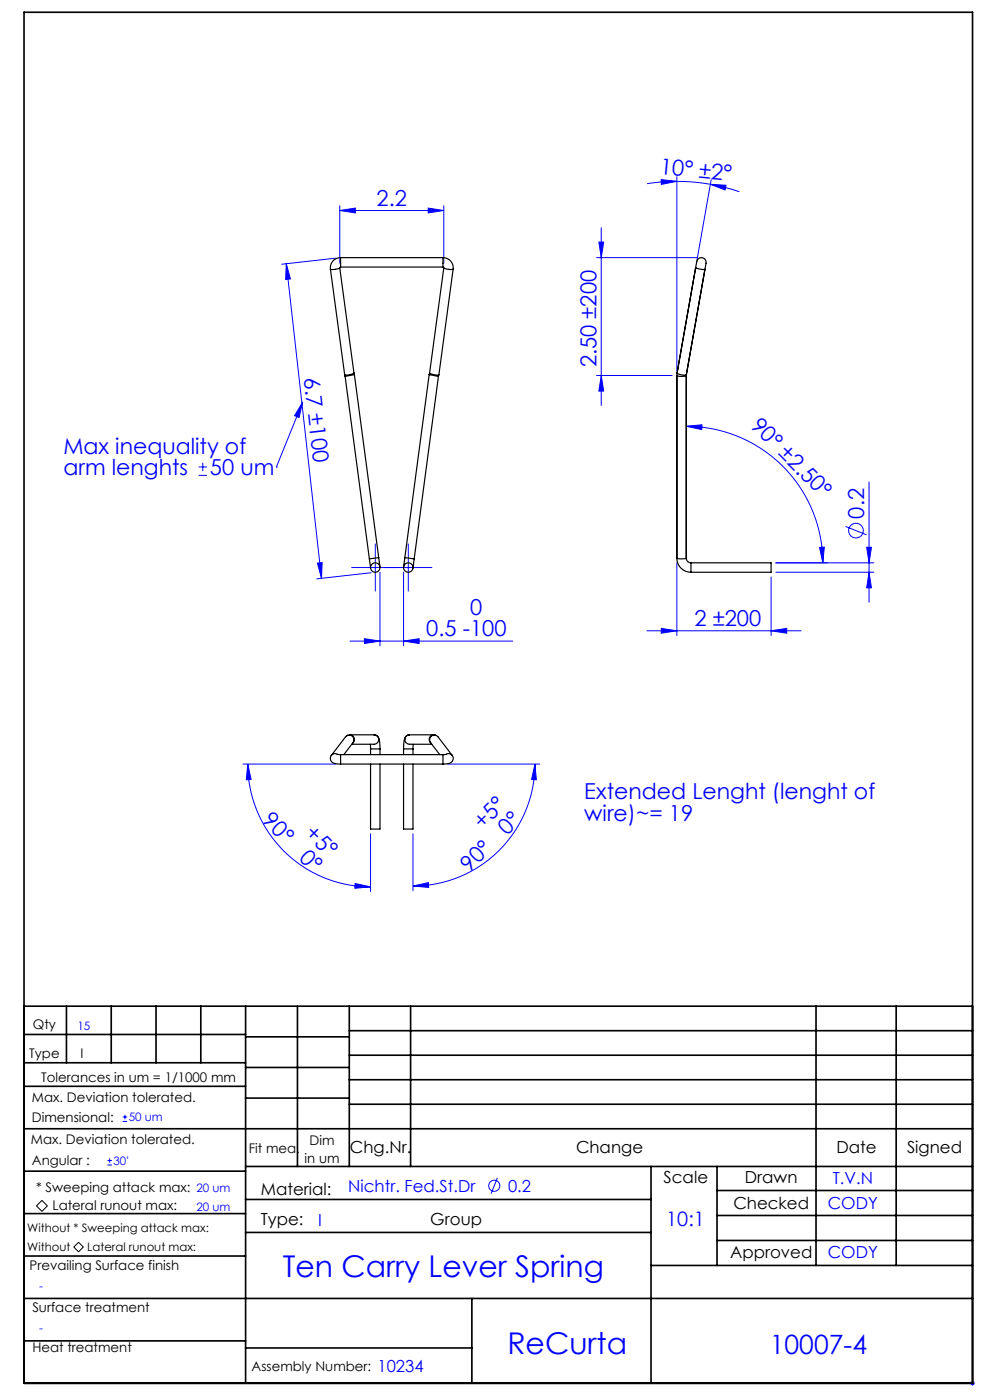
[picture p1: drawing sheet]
<svg xmlns="http://www.w3.org/2000/svg" width="210mm" height="297mm" viewBox="0 0 210 297" stroke-linecap="round" stroke-linejoin="round" font-family="sans-serif">
<g fill="none" stroke="#00f" stroke-width=".21">
<path d="M140.3 38.1l3.3 .4-3.3 .6zM143.6 38.5l3.5 .1 3.6 .5M143.6 38.5l-3.2 .1-3.1 .4M143.6 37.5v41.2M150.7 39.1l3.3 .2-.2 1zM150.7 39.1l3.1 .7 3 .9M150.9 38.1l-3.2 17.7M60.7 55.9l.9 3.3-1 .1zM60.7 55.9l7.5 66.8M71.3 54.8l-11.6 1.3M72.1 44.7l3.3-.6v1.1zM72.1 43.7v12.1"/>
<path d="M72.1 44.7h22M90.8 44.1l3.3 .6-3.3 .5zM94.1 43.7v12.1M126.5 54.7h21.3M127 51.4h1l-.5 3.3zM127.5 48.3v37.7M126.5 79.7h16.1M127.5 79.7l.5 3.3h-1zM42.1 99.1h1.8M43 98.2v1.8M58.6 99.1h.1M64.2 85.3l-.8 3.3-.9-.4z"/>
<path d="M64.2 85.3l-5.6 13.8M145.6 90.4l3.3-.3-.1 1zM145.6 90.4a29 29 0 0 1 28.9 29M42.1 100.8h1.8M67.3 119.5l1-.2-.1 3.4zM79.6 115.4v10M86.6 115.4v10M143.6 119.4v15.4M164.6 119.4h20.7M173.8 116.1h1.1l-.4 3.3zM179.3 111.7l4.5 1.8M183.8 116.1h1.1l-.6 3.3z"/>
<path d="M184.3 102.2v25.6M74.3 136h34.5M74.6 120.4h17M77.3 135.5l3.3 .5-3.3 .5zM78.7 121.5l-11.5 1.3M80.6 121.4v15.6M85.6 136l3.3-.5v1zM85.6 121.4v15.6M137.2 133.8h32.7M140.3 133.3l3.3 .5-3.3 .5zM163.6 133.8l3.3-.5v1zM163.6 122.4v12.4"/>
<path d="M164.6 121.4h20.7M184.3 121.4l.6 3.3h-1.1zM51.6 162.1h19.6M52.6 162.1l.7 3.3h-1zM52.6 162.1a26 26 0 0 0 26 26M78.6 176.9v12.2M87.6 176.9v12.1M95 162.1h19.5M113.5 162.1l.3 3.3h-1zM113.5 162.1a25.9 25.9 0 0 1-25.9 25.9M75.3 187.4l3.3 .7-3.3 .3zM87.6 188l3.3-.8v1.1z"/>
<path d="M26 237.9h1M26 237h1M26.5 236.5v.9M22.8 247.1h.9M22.8 246.2h.9M23.3 245.7v1M105.5 249.9l-1.3 3.3M205.8 293.5h1M205.9 293.1l.7 .7M206.3 293v1M206.6 293.1l-.7 .7"/>
<circle cx="181.6" cy="112.6" r="1.56"/>
<circle cx="104.8" cy="251.5" r="1.18"/>
</g>
<path d="M8.9 254.7l1.2 1.1-1.2 1.2-1.2-1.2zM16.7 263.5l1 1.1-1 1-1.1-1z" fill="none" stroke="#000" stroke-width=".21"/>
<g fill="none" stroke="#000" stroke-width=".35">
<path d="M5.1 2.6h201.2v290.9h-201.2zM5.1 213.5h201.2M5.1 219.5h47M14.1 213.5v12M23.6 213.5v12M33.1 213.5v12M42.6 213.5v12M52.1 213.5v80M52.1 220h22M63.1 213.5v34M74.1 218.7h132.2M74.1 213.5v34"/>
<path d="M87.1 213.5v34M173.1 213.5v55M190.1 213.5v55M5.1 239.5h201.2M5.1 230.5h47M5.1 225.5h47M52.1 226.5h22M52.1 233h22M74.1 223.9h132.2M74.1 229.1h132.2M74.1 234.3h132.2M5.1 257.5h47"/>
<path d="M5.1 248.5h47M52.1 247.5h154.2M52.1 254.5h86M138.1 247.5v46M152.1 247.5v21M152.1 252.6h54.2M152.1 257.9h54.2M5.1 275.5h201.2M5.1 266.5h47M52.1 261.5h86M100.1 275.5v18M138.1 268.5h68.2"/>
<path d="M152.1 263.2h54.2M5.1 284.5h47M52.1 286h48"/>
</g>
<g fill="#00f">
<path d="M64.2 85.3l-.8 3.3-.9-.4z"/>
<path d="M173.8 116.1h1.1l-.4 3.3zM145.6 90.4l3.3-.3-.1 1z"/>
<path d="M150.7 39.1l3.3 .2-.2 1zM140.3 38.1l3.3 .4-3.3 .6z"/>
<path d="M77.3 135.5l3.3 .5-3.3 .5zM85.6 136l3.3-.5v1z"/>
<path d="M87.6 188l3.3-.8v1.1zM113.5 162.1l.3 3.3h-1z"/>
<path d="M127 51.4h1l-.5 3.3zM127.5 79.7l.5 3.3h-1zM183.8 116.1h1.1l-.6 3.3zM184.3 121.4l.6 3.3h-1.1z"/>
<path d="M60.7 55.9l.9 3.3-1 .1zM67.3 119.5l1-.2-.1 3.4z"/>
<path d="M52.6 162.1l.7 3.3h-1zM75.3 187.4l3.3 .7-3.3 .3z"/>
<path d="M72.1 44.7l3.3-.6v1.1zM90.8 44.1l3.3 .6-3.3 .5z"/>
<path d="M140.3 133.3l3.3 .5-3.3 .5zM163.6 133.8l3.3-.5v1z"/>
</g>
<g fill="none" stroke="#000" stroke-width=".25">
<path d="M70.1 57.1l3 22.4M72.1 56.8l-1 .3h-1M72.1 56.8l3 22.3M72.2 56.7l-.1 .1M72.2 54.7a2.17 2.17 0 0 0-2.1 2.4M72.2 54.7v2M72.2 54.7h21.8M72.2 56.7h21.8M94 56.7l.1 .1M94 54.7a2.16 2.16 0 0 1 2.1 2.4M94 54.7v2M94.1 56.8l1 .3h1"/>
<path d="M94.1 56.8l-3 22.3M96.1 57.1l-3.1 22.8M147.6 56.8l.1-.7a1.09 1.09 0 0 1 .7-1.3 1.09 1.09 0 0 1 1.3 .6l-.2 1.7M147.6 56.8l-4 22.4M147.6 56.8l.9 .3h1M149.5 57.1l-3.9 22.4M73.1 79.5l.1 .4M73.2 79.9l5.2 38.7M75.1 79.1l-1 .4h-1M75.1 79.1l.1 .4M75.2 79.5l-2 .4M75.2 79.5l5.1 38.8"/>
<path d="M91 79.5l-5.1 38.8M91 79.5l2 .4M91.1 79.1l-.1 .4M91.1 79.1l1 .4h1M93 79.9l-5.1 38.7M143.6 79.7v38.7M143.6 79.7a2.6 2.6 0 0 0 2 0M143.6 79.2v.5M143.6 79.2l1 .3h1M145.6 79.7v38.7M145.6 79.5v.2M78.4 118.6l.2 1.9"/>
<path d="M80.3 118.3l.3 2M80.3 118.3l-1.9 .3M85.9 118.3l-.3 2M85.9 118.3l2 .3M87.9 118.6l-.3 1.9M143.6 118.4a2.98 2.98 0 0 0 3 3M143.6 118.4l1 .2 1-.2M145.6 118.4a.98 .98 0 0 0 1 1M146.6 119.4v2M146.6 119.4h17v2h-17M73.3 156.3l-3 4a1.18 1.18 0 0 0 0 1.2 1.18 1.18 0 0 0 1.2 .6h.7M73.3 156.3a1 1 0 0 1 1.4-.1 1 1 0 0 1 .2 1.3l-2 2.6"/>
<path d="M73.8 156l-.3 .1M78.6 157.9v1M78.6 158.9h2M78.6 158.9v1.2M79.3 155.9a1.54 1.54 0 0 1 1.3 1.9v1.1M79.3 155.9h-5.1a1 1 0 0 1 .9 .7 1 1 0 0 1-.3 1.1M79.3 155.9a1 1 0 0 1 1 1 1 1 0 0 1-1 1h-4.7M80.6 158.9v1.2M85.6 158.9h2M85.6 158.9v1.2M86.7 155.9a1.5 1.5 0 0 0-1 1.7l-.1 1.3M86.9 155.9h-.1"/>
<path d="M86.9 155.9a1 1 0 0 0-1 1 1 1 0 0 0 1 1h4.7M86.9 155.9h5.1a1 1 0 0 0-.9 .7 1 1 0 0 0 .3 1.1M87.6 158.9v1.2M87.6 157.9v1M92 155.9l.4 .1M71.5 160l.7 .1M71.6 160l-.6-.1-.7 .4M72.2 160.1v2M72.2 160.1h21.8M72.2 162.1h21.8M78.6 162.1v13.8h2v-13.8M85.6 162.1v13.8h2v-13.8"/>
<path d="M93.3 160.1l-2-2.6a1 1 0 0 1 .2-1.3 1 1 0 0 1 1.4 .1l3 4M94 160.1v2M94.6 160l.6-.1 .7 .4M94.7 160l-.7 .1M95.9 160.3a1.2 1.2 0 0 1 0 1.3 1.2 1.2 0 0 1-1.3 .5h-.6"/>
<circle cx="79.6" cy="120.4" r="1"/>
<circle cx="86.6" cy="120.4" r="1"/>
</g>
<g font-size="6.3" fill="#00f">
<text x="60" y="270.8">Ten Carry Lever Spring</text>
<text x="107.6" y="287.3">ReCurta</text>
</g>
<text font-size="5.6" fill="#00f" x="163.3" y="287.2">10007-4</text>
<g font-size="4.7" fill="#00f">
<text x="139.9" y="36.9" transform="rotate(5 139.9 36.9)">10° ±2°</text>
<text x="79.9" y="43.6">2.2</text>
<text x="126.5" y="77.9" transform="rotate(-90 126.5 77.9)">2.50 ±200</text>
<text x="64.5" y="80.2" transform="rotate(84 64.5 80.2)">6.7 ±100</text>
<text x="159.1" y="90.5" transform="rotate(45 159.1 90.5)">90° ±2.50°</text>
<text x="13.5" y="96.3">Max inequality of</text>
<text x="13.5" y="100.8">arm lenghts</text>
<text x="44.5" y="100.8">50 um</text>
<text x="183.3" y="110" transform="rotate(-90 183.3 110)">0.2</text>
<text x="99.7" y="130.5">0</text>
<text x="90.4" y="134.9">0.5 -100</text>
<text x="147.3" y="132.8">2 ±200</text>
<text x="123.9" y="169.6">Extended Lenght (lenght of</text>
<text x="55.4" y="174.2" transform="rotate(45 55.4 174.2)">90°</text>
<text x="64.5" y="177" transform="rotate(45 64.5 177)">+5°</text>
<text x="102.4" y="176.1" transform="rotate(-45 102.4 176.1)">+5°</text>
<text x="107.6" y="177.3" transform="rotate(-45 107.6 177.3)">0°</text>
<text x="123.9" y="174.1">wire)~= 19</text>
<text x="63.3" y="182.2" transform="rotate(45 63.3 182.2)">0°</text>
<text x="99.6" y="185.2" transform="rotate(-45 99.6 185.2)">90°</text>
</g>
<text font-size="4.2" fill="#00f" x="141.3" y="260">10:1</text>
<g font-size="3.5">
<text x="74.2" y="244.7">Chg.Nr.</text>
<text x="122.2" y="244.7">Change</text>
<text x="177.4" y="244.7">Date</text>
<text x="192.4" y="244.7">Signed</text>
<text x="140.8" y="250.9">Scale</text>
<text x="158" y="250.9">Drawn</text>
<text x="55.3" y="253.5">Material:</text>
<text x="155.6" y="256.4">Checked</text>
<text x="55.3" y="259.8">Type:</text>
<text x="91.3" y="259.8">Group</text>
<text x="154.9" y="266.9">Approved</text>
</g>
<g font-size="3.5" fill="#00f">
<text x="176.6" y="251.1">T.V.N</text>
<text x="73.9" y="252.9">Nichtr. Fed.St.Dr</text>
<text x="107.8" y="252.9">0.2</text>
<text x="175.6" y="256.6">CODY</text>
<text x="67.5" y="260">I</text>
<text x="175.6" y="267">CODY</text>
<text x="80.1" y="291.2">10234</text>
</g>
<g font-size="2.8">
<text x="7" y="218.4">Qty</text>
<text x="6.2" y="224.5">Type</text>
<text x="17.1" y="224.6">I</text>
<text x="6.8" y="233.7">Max. Deviation tolerated.</text>
<text x="8.8" y="229.4">Tolerances in um = 1/1000 mm</text>
<text x="6.8" y="238.1">Dimensional:</text>
<text x="6.6" y="242.8">Max. Deviation tolerated.</text>
<text x="52.8" y="244.7">Fit mea.</text>
<text x="65.7" y="242.8">Dim</text>
<text x="6.8" y="247.1">Angular :</text>
<text x="64.6" y="246.6">in um</text>
<text x="7.6" y="252.9">* Sweeping attack max:</text>
<text x="11.2" y="256.7">Lateral runout max:</text>
<text x="6.3" y="269.5">Prevailing Surface finish</text>
<text x="6.9" y="278.3">Surface treatment</text>
<text x="6.9" y="286.7">Heat treatment</text>
<text x="53.4" y="290.9">Assembly Number:</text>
</g>
<g font-size="2.5" fill="#00f">
<text x="16.4" y="218.4">15</text>
<text x="27.3" y="237.9">50 um</text>
<text x="24.1" y="247.1">30'</text>
<text x="41.7" y="256.9">20 um</text>
<text x="41.7" y="252.9">20 um</text>
<text x="8.3" y="273.7">-</text>
<text x="8.3" y="282.6">-</text>
</g>
<g font-size="2.5">
<text x="5.8" y="261.4">Without * Sweeping attack max:</text>
<text x="5.8" y="265.4">Without</text>
<text x="18.5" y="265.3">Lateral runout max:</text>
</g>
</svg>
